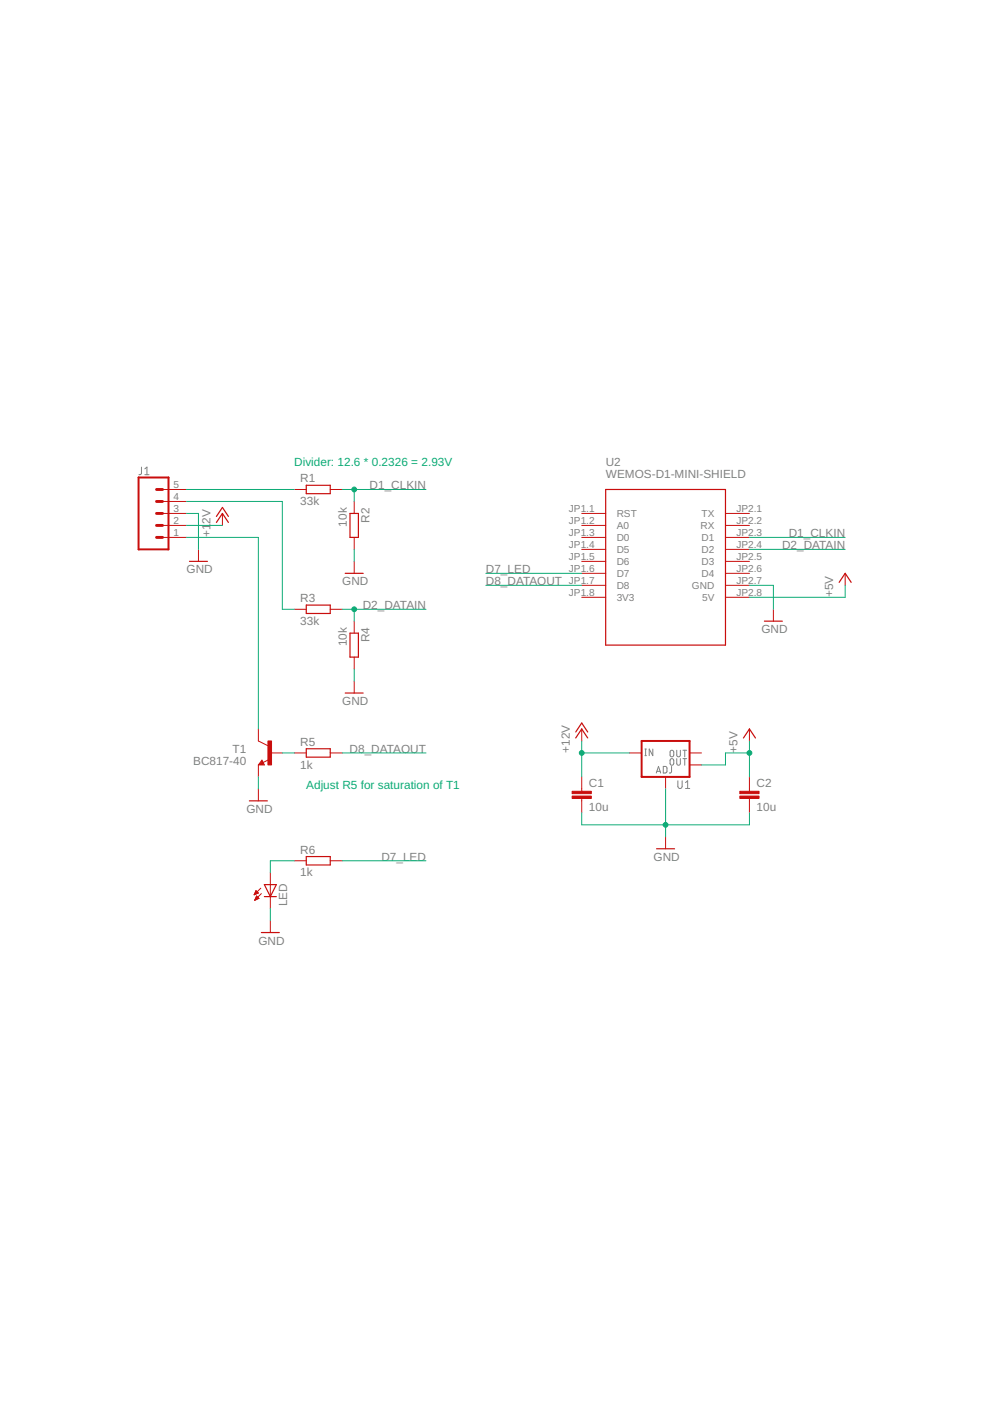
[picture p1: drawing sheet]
<svg xmlns="http://www.w3.org/2000/svg" width="210mm" height="297mm" viewBox="0 0 210 297" stroke-linecap="round" stroke-linejoin="round" font-family="sans-serif">
<g fill="none" stroke="#808080" stroke-width=".21">
<path d="M30 99v1.4l-.5 .2M30.7 99.4l.5-.4v1.6M30.7 100.6h.9M136.7 158.8h.4M136.9 158.8v1.4M138.4 158.8v1.4l-.8-1.4v1.4M142.2 159.2h.5l.2 .9a.39 .39 0 0 1-.4 .4 .39 .39 0 0 1-.4-.4zM143.5 159.1v1a.38 .38 0 0 0 .4 .4 .38 .38 0 0 0 .4-.4v-1M144.8 159.1h.8M145.2 159.1v1.4M136.7 160.2h.4M139.1 163.9l.5-1.4 .5 1.4"/>
<path d="M139.3 163.5h.7M140.6 162.5h.6l.2 .2v1l-.2 .2h-.6zM142.2 161h.5l.2 .9a.39 .39 0 0 1-.4 .3 .39 .39 0 0 1-.4-.3zM142.4 162.5v1.1l-.1 .2-.4 .1M143.5 160.8v1.1a.38 .38 0 0 0 .4 .3 .38 .38 0 0 0 .4-.3v-1.1M143.7 165.5v1.2a.46 .46 0 0 0 .5 .5 .46 .46 0 0 0 .4-.5v-1.2M144.8 160.8h.8M145.2 160.8v1.4M145.4 165.9l.4-.4v1.7M145.4 167.2h.8"/>
</g>
<g fill="none" stroke="#c90d0c" stroke-width=".21">
<path d="M34.5 108.9h5M34.5 111.4h5M34.5 113.9h5M34.5 103.8h5M34.5 106.3h5M42.1 116.5v2.5M47.2 108.9v2.5M62.4 103.8h2.5M70 103.8h2.6M75.1 106.3v2.6M75.1 113.9v2.6M75.1 119v2.6"/>
<path d="M123.3 108.9h5.1M123.3 111.4h5.1M123.3 113.9h5.1M123.3 116.5h5.1M123.3 119h5.1M153.8 108.9h5.1M153.8 111.4h5.1M153.8 113.9h5.1M153.8 116.5h5.1M153.8 119h5.1M62.4 129.2h2.5M70 129.2h2.6"/>
<path d="M75.1 131.7v2.5M75.1 139.3v2.6M123.3 121.6h5.1M123.3 124.1h5.1M123.3 126.6h5.1M153.8 121.6h5.1M153.8 124.1h5.1M153.8 126.6h5.1M164 129.2v2.5M179.2 121.6v2.5M54.8 154.6v2.5l2 1M57.3 159.6h2.6"/>
<path d="M62.4 159.6h2.5M70 159.6h2.6M75.1 144.4v2.5M123.3 154.6v2.5M133.5 159.6h2.5M146.2 159.6h2.5M158.9 154.6v2.5M54.8 162.2v2.5M54.8 167.3v2.5M55.5 161.2l.5 1h-1.2zM57 161.1l-1.2 .6M123.3 164.7v3.1"/>
<path d="M123.3 169.3v3M141.1 164.7v2.6M141.1 177.4v2.6M146.2 162.2h2.5M158.9 164.7v3.1M158.9 169.3v3M53.9 189.7h.1M54 189.5h.3M54 189.4h.6M54 190.9h.1M54.1 190.8h.2M54.1 189.3h.6"/>
<path d="M54.1 189.2h.5M54.1 190.6h.5M54.2 189.1h.3M54.2 190.5h.7M54.2 188.9h.2M54.2 190.4h.6M54.3 188.8l.5 .5-.9 .4zM54.3 190.3h.4M54.3 190.1h.3M54.4 190h.1M54.4 190l.5 .5-.9 .4zM55.3 188.3l-1.4 1.4"/>
<path d="M55.4 189.5l-1.4 1.4M57.3 185v7.6M57.3 195.2v2.5M62.4 182.5h2.5M70 182.5h2.6"/>
</g>
<g fill="none" stroke="#c90d0c" stroke-width=".25">
<path d="M40.2 119h3.8M45.9 110.8l1.3-1.9 1.2 1.9M45.9 109.5l1.3-1.9 1.2 1.9M64.9 102.9h5.1v1.8h-5.1zM74.2 108.9h1.8v5h-1.8zM128.4 103.8h25.4v33h-25.4zM64.9 128.3h5.1v1.8h-5.1zM73.2 121.6h3.8M74.2 134.2h1.8v5.1h-1.8zM162.1 131.7h3.8M177.9 123.5l1.3-1.9 1.3 1.9M64.9 158.7h5.1v1.8h-5.1z"/>
<path d="M73.2 146.9h3.8M122.1 156.5l1.2-1.9 1.3 1.9M122.1 155.2l1.2-1.9 1.3 1.9M157.6 156.5l1.3-1.9 1.3 1.9M52.9 169.8h3.8M55.5 161.7l-.1 .2h.4l-.3-.5-.5 .7h.8M139.2 180h3.8M55.4 197.7h3.8M56 187.6h2.6l-1.3 2.5zM56 190.1h2.6M64.9 181.6h5.1v1.8h-5.1z"/>
</g>
<g fill="#c90d0c" stroke="#c90d0c" stroke-width=".21">
<path d="M56.8 157.1h.8v5.1h-.8z"/>
<path d="M121.3 168.8h4.1v.5h-4.1z"/>
<path d="M121.3 167.8h4.1v.5h-4.1z"/>
<path d="M156.9 168.8h4v.5h-4z"/>
<path d="M156.9 167.8h4v.5h-4z"/>
</g>
<path d="M29.4 101.2h6.3v15.3h-6.3zM136 157.1h10.2v7.6h-10.2z" fill="none" stroke="#c90d0c" stroke-width=".42"/>
<path d="M33.2 108.9h1.3M33.2 111.4h1.3M33.2 113.9h1.3M33.2 103.8h1.3M33.2 106.3h1.3" fill="none" stroke="#c90d0c" stroke-width=".61"/>
<g fill="none" stroke="#0dab76" stroke-width=".21">
<path d="M39.5 113.9h15.3v40.7M39.5 108.9h2.6v7.6M39.5 103.8h22.9M39.5 106.3h20.4v22.9h2.5M39.5 111.4h7.7M72.6 103.8h17.7M75.1 103.8v2.5M75.1 116.5v2.5M158.9 113.9h20.3M158.9 116.5h20.3M72.6 129.2h17.7M75.1 129.2v2.5"/>
<path d="M103 124.1h20.3M103 121.6h20.3M158.9 124.1h5.1v5.1M179.2 124.1v2.5h-20.3M59.9 159.6h2.5M72.6 159.6h17.7M75.1 141.9v2.5M123.3 157.1v7.6M123.3 159.6h10.2M158.9 157.1v7.6M158.9 159.6h-5.1v2.6h-5.1M54.8 164.7v2.6"/>
<path d="M123.3 172.3v2.6h35.6v-2.6M141.1 167.3v10.1M57.3 192.6v2.6M62.4 182.5h-5.1v2.5M72.6 182.5h17.7"/>
</g>
<g fill="#0dab76" stroke="#0dab76" stroke-width=".21">
<circle cx="141.1" cy="174.9" r=".51"/>
<circle cx="75.1" cy="103.8" r=".51"/>
<circle cx="75.1" cy="129.2" r=".51"/>
<circle cx="123.3" cy="159.6" r=".51"/>
<circle cx="158.9" cy="159.6" r=".51"/>
</g>
<g font-size="2.5" fill="#0dab76">
<text x="62.4" y="98.7">Divider: 12.6 * 0.2326 = 2.93V</text>
<text x="64.9" y="167.3">Adjust R5 for saturation of T1</text>
</g>
<g font-size="2.5" fill="#808080">
<text x="128.4" y="101.2">WEMOS-D1-MINI-SHIELD</text>
<text x="128.4" y="98.7">U2</text>
<text x="63.7" y="107.1">33k</text>
<text x="63.7" y="102.3">R1</text>
<text x="78.4" y="103.8">D1_CLKIN</text>
<text x="44.6" y="113.9" transform="rotate(-90 44.6 113.9)">+1</text>
<text x="44.6" y="111.1" transform="rotate(-90 44.6 111.1)">2V</text>
<text x="73.6" y="111.6" transform="rotate(-90 73.6 111.6)">10k</text>
<text x="78.4" y="110.8" transform="rotate(-90 78.4 110.8)">R2</text>
<text x="167.2" y="113.9">D1_CLKIN</text>
<text x="165.8" y="116.5">D2_DATAIN</text>
<text x="39.5" y="121.6">GND</text>
<text x="72.6" y="124.1">GND</text>
<text x="103" y="124.1">D8_DATAOUT</text>
<text x="103" y="121.6">D7_LED</text>
<text x="63.7" y="127.7">R3</text>
<text x="76.9" y="129.2">D2_DATAIN</text>
<text x="176.7" y="126.6" transform="rotate(-90 176.7 126.6)">+5V</text>
<text x="63.7" y="132.5">33k</text>
<text x="73.6" y="137" transform="rotate(-90 73.6 137)">10k</text>
<text x="78.4" y="136.2" transform="rotate(-90 78.4 136.2)">R4</text>
<text x="161.4" y="134.2">GND</text>
<text x="72.6" y="149.5">GND</text>
<text x="49.3" y="159.6">T1</text>
<text x="63.7" y="158.1">R5</text>
<text x="74.1" y="159.6">D8_DATAOUT</text>
<text x="120.8" y="159.6" transform="rotate(-90 120.8 159.6)">+12V</text>
<text x="156.4" y="159.6" transform="rotate(-90 156.4 159.6)">+5V</text>
<text x="41" y="162.2">BC817-40</text>
<text x="63.7" y="162.9">1k</text>
<text x="124.9" y="166.9">C1</text>
<text x="160.4" y="166.9">C2</text>
<text x="52.2" y="172.3">GND</text>
<text x="124.9" y="172">10u</text>
<text x="160.4" y="172">10u</text>
<text x="63.7" y="185.8">1k</text>
<text x="63.7" y="181">R6</text>
<text x="80.9" y="182.5">D7_LED</text>
<text x="138.6" y="182.5">GND</text>
<text x="60.9" y="192.1" transform="rotate(-90 60.9 192.1)">LED</text>
<text x="54.8" y="200.3">GND</text>
</g>
<g font-size="2.1" fill="#808080">
<text x="36.8" y="106">4</text>
<text x="36.8" y="103.4">5</text>
<text x="36.8" y="113.6">1</text>
<text x="36.8" y="111">2</text>
<text x="36.8" y="108.5">3</text>
<text x="120.6" y="108.5">JP1.1</text>
<text x="120.6" y="111">JP1.2</text>
<text x="120.6" y="113.6">JP1.3</text>
<text x="130.8" y="109.6">RST</text>
<text x="130.8" y="112.2">A0</text>
<text x="148.5" y="112.2">RX</text>
<text x="148.7" y="109.6">TX</text>
<text x="156.1" y="108.5">JP2.1</text>
<text x="156.1" y="111">JP2.2</text>
<text x="156.1" y="113.6">JP2.3</text>
<text x="120.6" y="116.1">JP1.4</text>
<text x="120.6" y="118.7">JP1.5</text>
<text x="130.8" y="114.7">D0</text>
<text x="130.8" y="117.2">D5</text>
<text x="130.8" y="119.8">D6</text>
<text x="148.7" y="114.7">D1</text>
<text x="148.7" y="117.2">D2</text>
<text x="148.7" y="119.8">D3</text>
<text x="156.1" y="116.1">JP2.4</text>
<text x="156.1" y="118.7">JP2.5</text>
<text x="120.6" y="121.2">JP1.6</text>
<text x="120.6" y="123.7">JP1.7</text>
<text x="130.8" y="122.3">D7</text>
<text x="130.8" y="124.9">D8</text>
<text x="146.7" y="124.9">GND</text>
<text x="148.7" y="122.3">D4</text>
<text x="156.1" y="121.2">JP2.6</text>
<text x="156.1" y="123.7">JP2.7</text>
<text x="120.6" y="126.3">JP1.8</text>
<text x="130.8" y="127.4">3V3</text>
<text x="148.9" y="127.4">5V</text>
<text x="156.1" y="126.3">JP2.8</text>
</g>
</svg>
